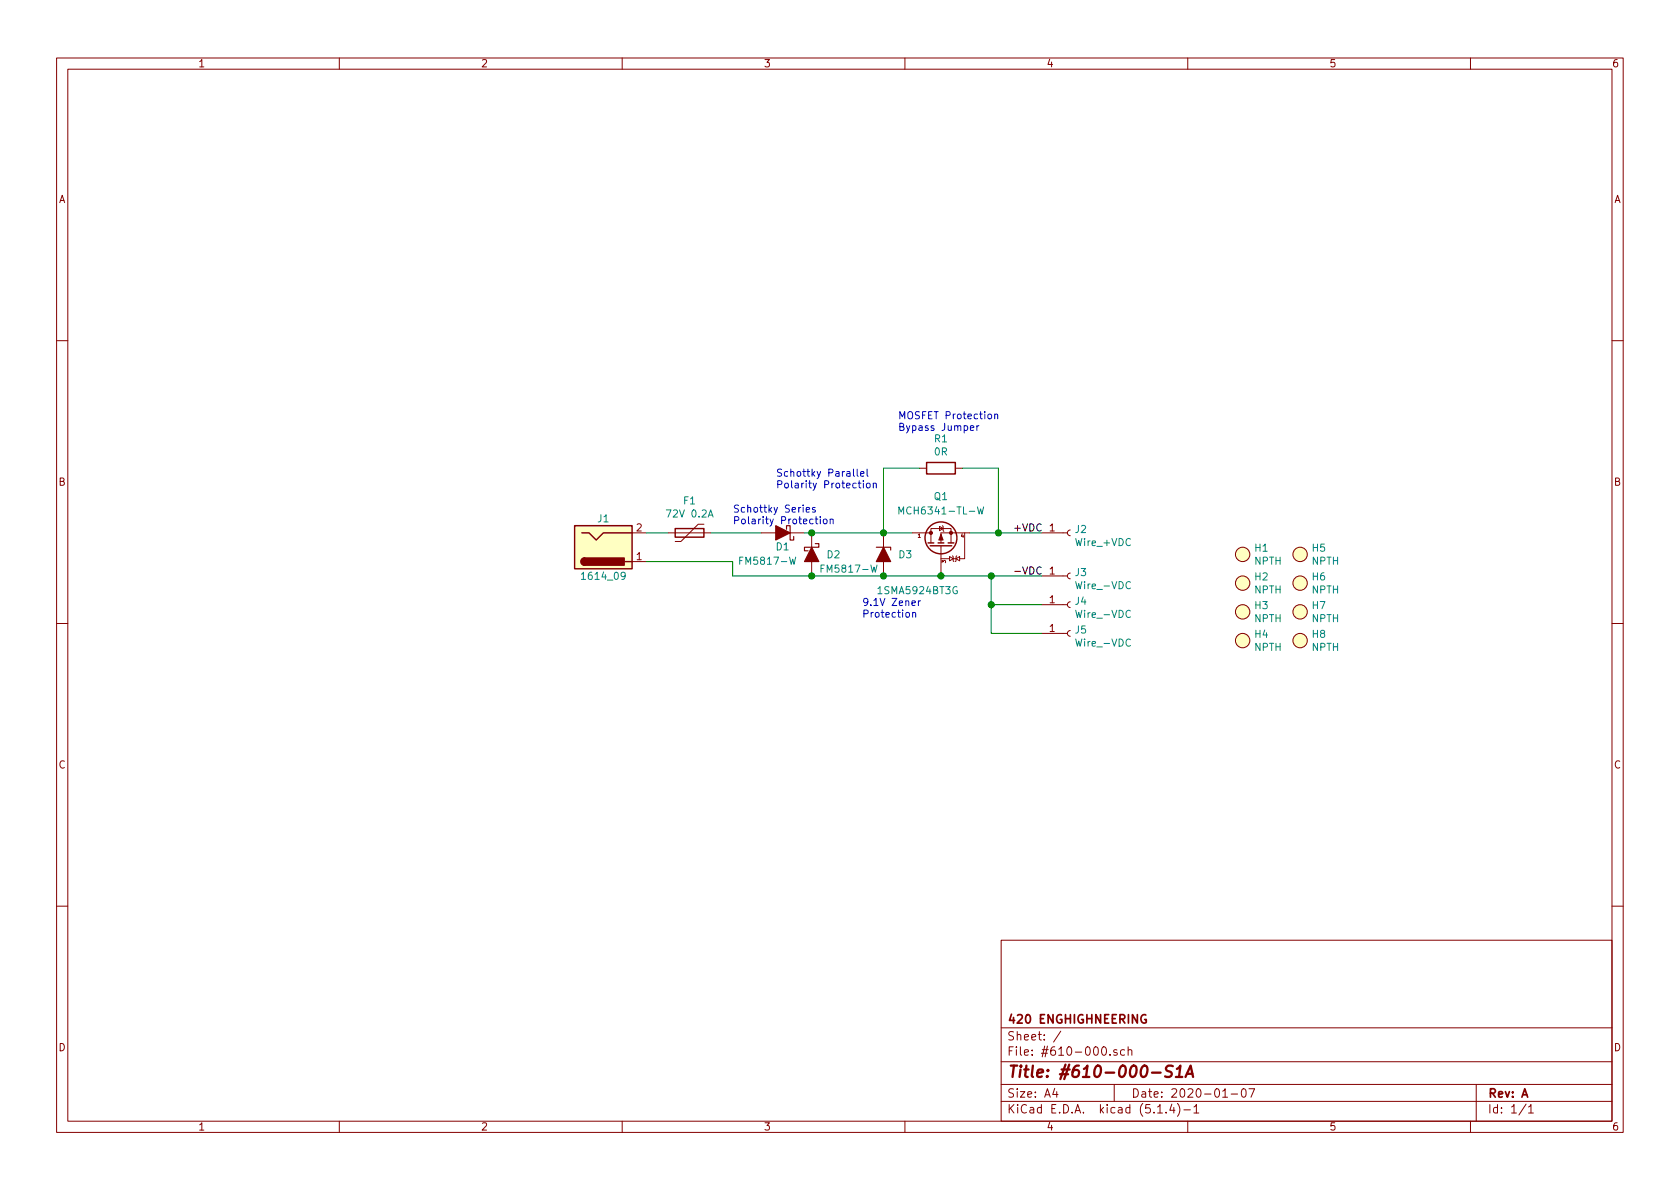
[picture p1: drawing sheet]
EESchema Schematic File Version 4
LIBS:#610-000-cache
EELAYER 30 0
EELAYER END
$Descr A4 11693 8268
encoding utf-8
Sheet 1 1
Title "#610-000-S1A"
Date "2020-01-07"
Rev "A"
Comp "420 ENGHIGHNEERING"
Comment1 ""
Comment2 ""
Comment3 ""
Comment4 ""
$EndDescr
$Comp
L Transistors_MOSFET_P_Channel:ON_Semi_MCH6341-TL-W Q1
U 1 1
P 6550 3800
F 0 "Q1" V 6900 3800 50  0000 C CNN
F 1 "MCH6341-TL-W" V 6800 3800 50  0000 C CNN
F 2 "PRJ-003:ON_Semi_MCH6341-TL-W" H 6550 3550 20  0001 C CNN
F 3 "https://www.onsemi.com/pub/Collateral/MCH6341-D.PDF" H 6550 3800 50  0001 C CNN
	1    6550 3800
	0    -1   -1   0   
$EndComp
Wire Wire Line
	6350 3700 6150 3700
Wire Wire Line
	7250 3700 6950 3700
Connection ~ 6550 4000
$Comp
L Connector:Conn_01x01_Female J2
U 1 1
P 7450 3700
F 0 "J2" H 7478 3726 50  0000 L CNN
F 1 "Wire_+VDC" H 7478 3635 50  0000 L CNN
F 2 "PRJ-003:E_WIRE_PAD" H 7450 3700 50  0001 C CNN
F 3 "~" H 7450 3700 50  0001 C CNN
	1    7450 3700
	1    0    0    -1  
$EndComp
$Comp
L Connector:Conn_01x01_Female J3
U 1 1
P 7450 4000
F 0 "J3" H 7478 4026 50  0000 L CNN
F 1 "Wire_-VDC" H 7478 3935 50  0000 L CNN
F 2 "PRJ-003:E_WIRE_PAD" H 7450 4000 50  0001 C CNN
F 3 "~" H 7450 4000 50  0001 C CNN
	1    7450 4000
	1    0    0    -1  
$EndComp
Text Label 7050 3700 0    50   ~ 0
+VDC
Text Label 7050 4000 0    50   ~ 0
-VDC
$Comp
L Connectors_Wire_Pads:NPTH H1
U 1 1
P 8650 3850
F 0 "H1" H 8728 3896 50  0000 L CNN
F 1 "NPTH" H 8728 3805 50  0000 L CNN
F 2 "PRJ-003:E_ZIPTIE_NPTH" H 8650 3850 50  0001 C CNN
F 3 "" H 8650 3850 50  0001 C CNN
	1    8650 3850
	1    0    0    -1  
$EndComp
$Comp
L Connectors_Wire_Pads:NPTH H2
U 1 1
P 8650 4050
F 0 "H2" H 8728 4096 50  0000 L CNN
F 1 "NPTH" H 8728 4005 50  0000 L CNN
F 2 "PRJ-003:E_ZIPTIE_NPTH" H 8650 4050 50  0001 C CNN
F 3 "" H 8650 4050 50  0001 C CNN
	1    8650 4050
	1    0    0    -1  
$EndComp
$Comp
L Connectors_Jacks_DC_2.1:Lumberg_1614_09 J1
U 1 1
P 4200 3800
F 0 "J1" H 4200 4000 50  0000 C CNN
F 1 "1614_09" H 4200 3600 50  0000 C CNN
F 2 "PRJ-003:J_POWER_SMALL" H 4200 3800 20  0001 C CNN
F 3 "https://downloads.lumberg.com/datenblaetter/en/1614_09.pdf" H 4250 3840 50  0001 C CNN
	1    4200 3800
	1    0    0    -1  
$EndComp
$Comp
L Connectors_Wire_Pads:NPTH H3
U 1 1
P 8650 4250
F 0 "H3" H 8728 4296 50  0000 L CNN
F 1 "NPTH" H 8728 4205 50  0000 L CNN
F 2 "PRJ-003:E_ZIPTIE_NPTH" H 8650 4250 50  0001 C CNN
F 3 "" H 8650 4250 50  0001 C CNN
	1    8650 4250
	1    0    0    -1  
$EndComp
$Comp
L Connectors_Wire_Pads:NPTH H4
U 1 1
P 8650 4450
F 0 "H4" H 8728 4496 50  0000 L CNN
F 1 "NPTH" H 8728 4405 50  0000 L CNN
F 2 "PRJ-003:E_ZIPTIE_NPTH" H 8650 4450 50  0001 C CNN
F 3 "" H 8650 4450 50  0001 C CNN
	1    8650 4450
	1    0    0    -1  
$EndComp
$Comp
L Connector:Conn_01x01_Female J4
U 1 1
P 7450 4200
F 0 "J4" H 7478 4226 50  0000 L CNN
F 1 "Wire_-VDC" H 7478 4135 50  0000 L CNN
F 2 "PRJ-003:E_WIRE_PAD" H 7450 4200 50  0001 C CNN
F 3 "~" H 7450 4200 50  0001 C CNN
	1    7450 4200
	1    0    0    -1  
$EndComp
$Comp
L Connector:Conn_01x01_Female J5
U 1 1
P 7450 4400
F 0 "J5" H 7478 4426 50  0000 L CNN
F 1 "Wire_-VDC" H 7478 4335 50  0000 L CNN
F 2 "PRJ-003:E_WIRE_PAD" H 7450 4400 50  0001 C CNN
F 3 "~" H 7450 4400 50  0001 C CNN
	1    7450 4400
	1    0    0    -1  
$EndComp
Wire Wire Line
	6900 4000 6550 4000
$Comp
L Diodes_Zener:ON_Semi_1SMA5924BT3G D3
U 1 1
P 6150 3850
F 0 "D3" V 6150 3950 50  0000 L CNN
F 1 "1SMA5924BT3G" V 6400 3800 50  0000 L CNN
F 2 "PRJ-003:ON_Semi_1SMA5924BT3G" H 6150 3850 50  0001 C CNN
F 3 "https://www.onsemi.com/pub/Collateral/1SMA5913BT3-D.PDF" H 6150 3850 50  0001 C CNN
	1    6150 3850
	0    1    1    0   
$EndComp
Connection ~ 6150 4000
Wire Wire Line
	6150 4000 6550 4000
Connection ~ 6150 3700
$Comp
L Diodes_Schottky:Rectron_FM5817-W D2
U 1 1
P 5650 3850
F 0 "D2" V 5650 3950 50  0000 L CNN
F 1 "FM5817-W" V 5750 3900 50  0000 L CNN
F 2 "PRJ-003:Rectron_FM5817-W" H 5650 3850 50  0001 C CNN
F 3 "https://www.rectron.com/public/product_datasheets/fm5817-fm5819.pdf" H 5650 3850 50  0001 C CNN
	1    5650 3850
	0    1    1    0   
$EndComp
Wire Wire Line
	5650 4000 6150 4000
Wire Wire Line
	5650 3700 6150 3700
$Comp
L Diodes_Schottky:Rectron_FM5817-W D1
U 1 1
P 5450 3700
F 0 "D1" H 5400 3800 50  0000 L CNN
F 1 "FM5817-W" H 5350 3900 50  0000 L CNN
F 2 "PRJ-003:Rectron_FM5817-W" H 5450 3700 50  0001 C CNN
F 3 "https://www.rectron.com/public/product_datasheets/fm5817-fm5819.pdf" H 5450 3700 50  0001 C CNN
	1    5450 3700
	-1   0    0    1   
$EndComp
Wire Wire Line
	5650 3700 5600 3700
Connection ~ 5650 3700
Wire Wire Line
	5650 4000 5100 4000
Wire Wire Line
	5100 4000 5100 3900
Connection ~ 5650 4000
$Comp
L Resistors:R R1
U 1 1
P 6550 3250
F 0 "R1" V 6343 3250 50  0000 C CNN
F 1 "0R" V 6434 3250 50  0000 C CNN
F 2 "PRJ-003:R_0603_1608M" V 6480 3250 50  0001 C CNN
F 3 "" H 6550 3250 50  0001 C CNN
	1    6550 3250
	0    1    1    0   
$EndComp
Wire Wire Line
	6900 4000 6900 4200
Wire Wire Line
	6400 3250 6150 3250
Wire Wire Line
	6150 3250 6150 3700
Wire Wire Line
	6700 3250 6950 3250
Wire Wire Line
	6950 3250 6950 3700
Wire Wire Line
	6950 3700 6750 3700
Connection ~ 6950 3700
Wire Wire Line
	6900 4000 7250 4000
Connection ~ 6900 4000
Wire Wire Line
	6900 4200 7250 4200
Connection ~ 6900 4200
Wire Wire Line
	6900 4200 6900 4400
Wire Wire Line
	6900 4400 7250 4400
$Comp
L Connectors_Wire_Pads:NPTH H5
U 1 1
P 9050 3850
F 0 "H5" H 9128 3896 50  0000 L CNN
F 1 "NPTH" H 9128 3805 50  0000 L CNN
F 2 "PRJ-003:E_ZIPTIE_NPTH" H 9050 3850 50  0001 C CNN
F 3 "" H 9050 3850 50  0001 C CNN
	1    9050 3850
	1    0    0    -1  
$EndComp
$Comp
L Connectors_Wire_Pads:NPTH H6
U 1 1
P 9050 4050
F 0 "H6" H 9128 4096 50  0000 L CNN
F 1 "NPTH" H 9128 4005 50  0000 L CNN
F 2 "PRJ-003:E_ZIPTIE_NPTH" H 9050 4050 50  0001 C CNN
F 3 "" H 9050 4050 50  0001 C CNN
	1    9050 4050
	1    0    0    -1  
$EndComp
$Comp
L Connectors_Wire_Pads:NPTH H7
U 1 1
P 9050 4250
F 0 "H7" H 9128 4296 50  0000 L CNN
F 1 "NPTH" H 9128 4205 50  0000 L CNN
F 2 "PRJ-003:E_ZIPTIE_NPTH" H 9050 4250 50  0001 C CNN
F 3 "" H 9050 4250 50  0001 C CNN
	1    9050 4250
	1    0    0    -1  
$EndComp
$Comp
L Connectors_Wire_Pads:NPTH H8
U 1 1
P 9050 4450
F 0 "H8" H 9128 4496 50  0000 L CNN
F 1 "NPTH" H 9128 4405 50  0000 L CNN
F 2 "PRJ-003:E_ZIPTIE_NPTH" H 9050 4450 50  0001 C CNN
F 3 "" H 9050 4450 50  0001 C CNN
	1    9050 4450
	1    0    0    -1  
$EndComp
Text Notes 6000 4300 0    50   ~ 0
9.1V Zener\nProtection
Text Notes 5100 3650 0    50   ~ 0
Schottky Series\nPolarity Protection
Text Notes 5400 3400 0    50   ~ 0
Schottky Parallel\nPolarity Protection
Text Notes 6250 3000 0    50   ~ 0
MOSFET Protection\nBypass Jumper
$Comp
L Device:Polyfuse F1
U 1 1
P 4800 3700
F 0 "F1" V 4575 3700 50  0000 C CNN
F 1 "72V 0.2A" V 4666 3700 50  0000 C CNN
F 2 "Resistors_THT:R_CC25_P5.08_V" H 4850 3500 50  0001 L CNN
F 3 "~" H 4800 3700 50  0001 C CNN
	1    4800 3700
	0    1    1    0   
$EndComp
Wire Wire Line
	4950 3700 5300 3700
Wire Wire Line
	4650 3700 4500 3700
Wire Wire Line
	4500 3900 5100 3900
$EndSCHEMATC
